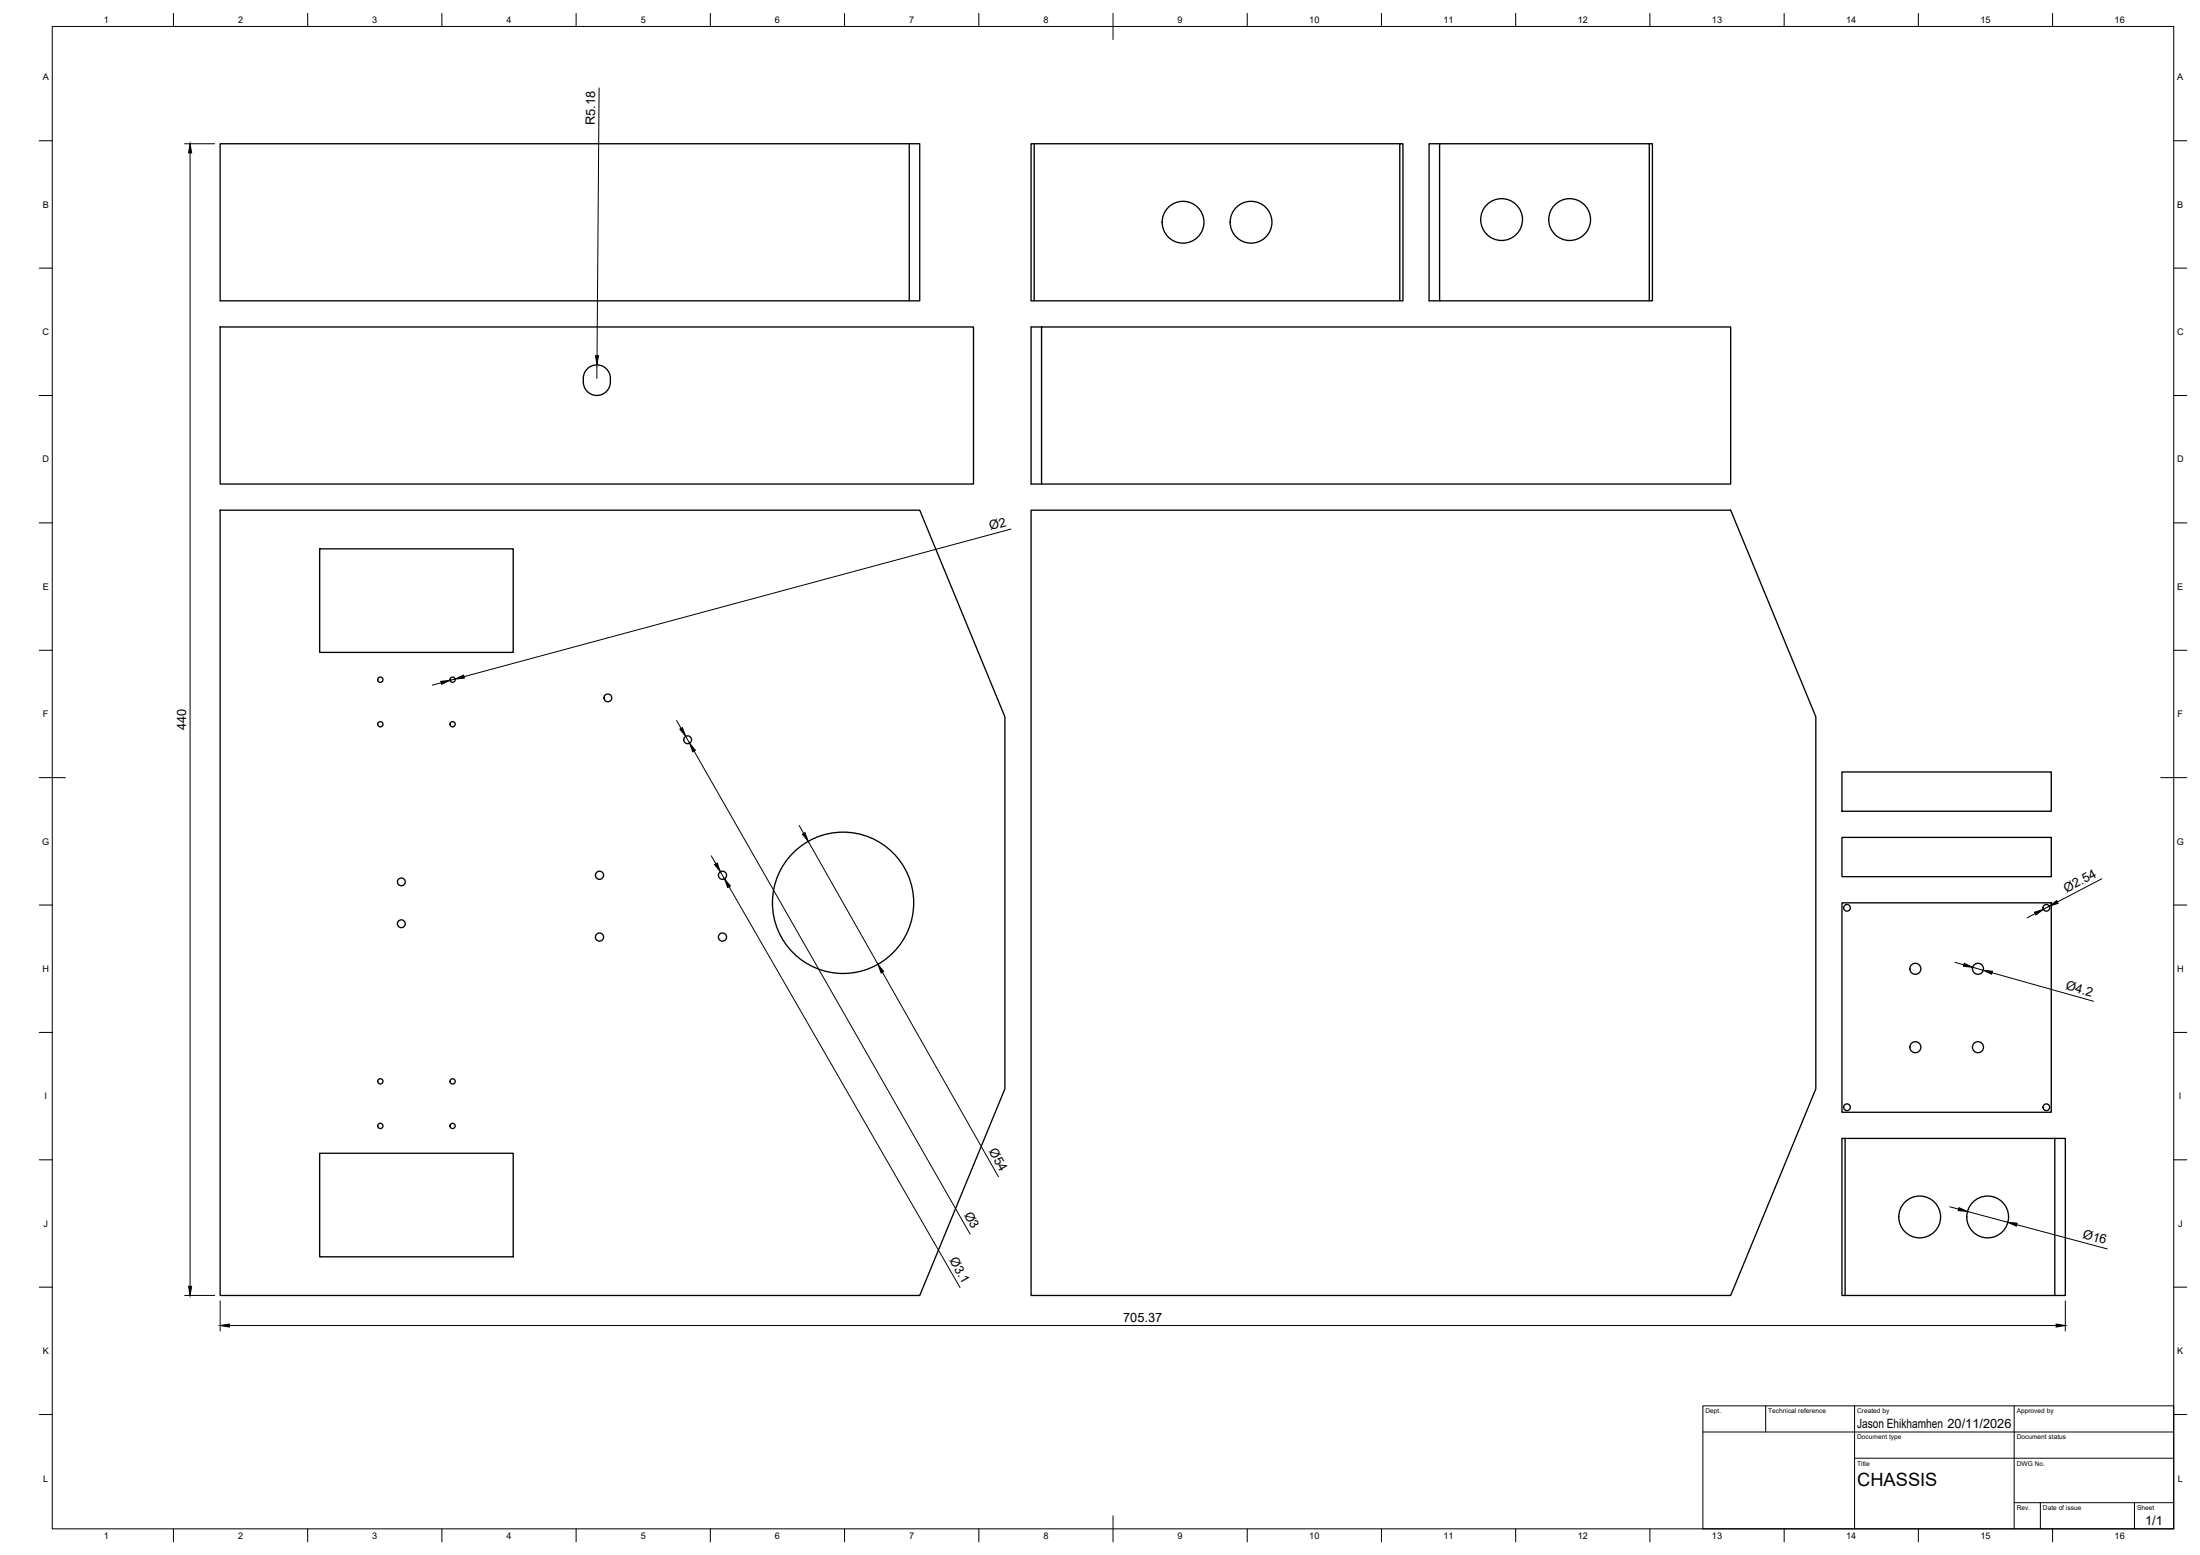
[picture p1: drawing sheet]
<svg xmlns="http://www.w3.org/2000/svg" width="841mm" height="594mm" viewBox="0 0 841 594" stroke-linecap="round" stroke-linejoin="round" font-family="sans-serif">
<!-- layer: Visible -->
<g fill="none" stroke="#000" stroke-width=".51">
<path d="M347.6 54.9h4v60h-4zM347.6 54.9h-263.4v60h263.4M395.4 54.9h-1.2v60h1.2v-60h139.7M535.1 54.9h1.2v60h-1.2zM550.3 54.9h80.2v60h-80.2zM550.3 54.9h-4v60h4M630.5 54.9h1.2v60h-1.2M395.4 114.9h139.7M84.2 124.9h288v60h-288zM398.2 124.9h263.4v60h-263.4zM398.2 124.9h-4v60h4M224.2 141.2a5.3 5.3 0 0 1 6.4-1.2 5.3 5.3 0 0 1 2.7 5.9 5.3 5.3 0 0 1-5.9 5.1 5.3 5.3 0 0 1-4.4-6.4 5.2 5.2 0 0 1 1.2-3.4z"/>
<path d="M84.2 194.9h267.4l32.6 78.9v142.2l-32.6 78.9h-267.4zM394.2 194.9h267.4l32.6 78.9v142.2l-32.6 78.9h-267.4zM122.2 209.7h74v39.6h-74zM704.2 294.9h80v15h-80zM704.2 319.9h80v15h-80zM704.2 344.9h80v80h-80zM704.2 434.9h1.2v60h-1.2zM705.4 434.9h80.1M785.5 434.9h4v60h-4zM122.2 440.6h74v39.6h-74zM705.4 494.9h80.1"/>
<circle cx="452.3" cy="84.9" r="8"/>
<circle cx="478.3" cy="84.9" r="8"/>
<circle cx="574" cy="83.9" r="8"/>
<circle cx="600" cy="83.9" r="8"/>
<circle cx="145.4" cy="259.7" r="1.01"/>
<circle cx="173" cy="259.7" r="1.01"/>
<circle cx="145.4" cy="276.7" r="1.01"/>
<circle cx="173" cy="276.7" r="1.01"/>
<circle cx="232.4" cy="266.6" r="1.49"/>
<circle cx="262.9" cy="282.6" r="1.49"/>
<circle cx="153.4" cy="336.9" r="1.49"/>
<circle cx="229.2" cy="334.4" r="1.56"/>
<circle cx="276.2" cy="334.4" r="1.56"/>
<circle cx="153.4" cy="352.9" r="1.49"/>
<circle cx="229.2" cy="358" r="1.56"/>
<circle cx="276.2" cy="358" r="1.56"/>
<circle cx="322.3" cy="344.9" r="27"/>
<circle cx="706.1" cy="346.8" r="1.28"/>
<circle cx="782.3" cy="346.8" r="1.28"/>
<circle cx="732.2" cy="370.1" r="2.11"/>
<circle cx="756.1" cy="370.1" r="2.11"/>
<circle cx="145.4" cy="413.1" r="1.01"/>
<circle cx="173" cy="413.1" r="1.01"/>
<circle cx="732.2" cy="400.1" r="2.11"/>
<circle cx="756.1" cy="400.1" r="2.11"/>
<circle cx="145.4" cy="430.2" r="1.01"/>
<circle cx="173" cy="430.2" r="1.01"/>
<circle cx="706.1" cy="423" r="1.28"/>
<circle cx="782.3" cy="423" r="1.28"/>
<circle cx="733.9" cy="464.9" r="8"/>
<circle cx="759.9" cy="464.9" r="8"/>
</g>
<!-- layer: BORDER -->
<g fill="none" stroke="#000" stroke-width=".38">
<path d="M20 10.1h811v574h-811zM66.3 5.1v5M117.6 5.1v5M168.9 5.1v5M220.2 5.1v5M271.5 5.1v5M322.9 5.1v5M374.2 5.1v5M425.5 5.1v10M476.8 5.1v5M528.1 5.1v5M579.4 5.1v5"/>
<path d="M630.7 5.1v5M682.1 5.1v5M733.4 5.1v5M784.7 5.1v5M15 53.8h5M831 53.8h5M15 102.4h5M831 102.4h5M15 151.1h5M831 151.1h5M15 199.8h5M831 199.8h5"/>
<path d="M15 248.4h5M831 248.4h5M15 297.1h10M826 297.1h10M15 345.8h5M831 345.8h5M15 394.4h5M831 394.4h5M15 443.1h5M831 443.1h5M15 491.8h5M831 491.8h5"/>
<path d="M15 540.4h5M831 540.4h5M425.5 579.1v10M66.3 584.1v5M117.6 584.1v5M168.9 584.1v5M220.2 584.1v5M271.5 584.1v5M322.9 584.1v5M374.2 584.1v5M476.8 584.1v5M528.1 584.1v5"/>
<path d="M579.4 584.1v5M630.7 584.1v5M682.1 584.1v5M733.4 584.1v5M784.7 584.1v5"/>
</g>
<!-- layer: TITLEBLOCK -->
<path d="M651 537.1h180v47h-180zM675 537.1v10M709 537.1v47M770 537.1v47M651 547.1h180M709 557.1h122M770 574.1h61M780 574.1v10M816 574.1v10" fill="none" stroke="#000" stroke-width=".38"/>
<!-- layer: FD_Dimensions -->
<g fill="none" stroke="#000" stroke-width=".38">
<path d="M229 33.6l-.8 102.3M70.6 54.9h11.5M72.7 58.4v433M228.2 139.4v5.2M386.4 202.1l-209 56.4M174 259.4l-2 .5M168.7 260.9l-3.4 .9M258.6 275.2l1.8 3.1M262.1 281.3l1.5 2.6M265.3 287l105.6 184.5M305.5 315.4l1.7 3M271.9 327l1.8 3"/>
<path d="M275.4 333.1l1.5 2.6M278.7 338.8l88.3 153.1M309 321.4l26.6 47M803.5 335.7l-17 8.9M778 349l-3.1 1.6M783.4 346.2l-2.2 1.2M337.3 371.4l44.4 78.2M747.4 367.7l3.3 .9M754.1 369.5l4 1.2M761.5 371.6l38.8 10.9M745.4 461l3.3 .9M752.1 462.8l15.5 4.2"/>
<path d="M771 467.9l34.6 9.3M70.6 494.9h11.5M84.2 497v11.5M789.5 497v11.5M87.7 506.4h698.3"/>
</g>
<g fill="#000" stroke="#000" stroke-width=".38">
<path d="M72.7 54.9l.6 3.5h-1.2zM227.6 135.9h1.2l-.6 3.5zM174 259.4l3.2-1.4 .3 1.1zM168.5 260.3l3.5-.4-3.2 1.5zM259.9 278.6l1-.6 1.2 3.3zM263.6 283.9l2.3 2.8-1.1 .5zM306.7 318.7l1-.6 1.3 3.3zM273.2 330.3l1-.6 1.2 3.4zM276.9 335.7l2.3 2.8-1 .6zM777.8 348.5l3.4-1.1-2.9 2.1zM783.4 346.2l2.8-2.1 .6 1zM335.6 368.4l2.2 2.8-1 .5z"/>
<path d="M750.9 368l3.2 1.5-3.5-.3zM758.1 370.7l3.6 .4-.3 1.1zM748.9 461.4l3.2 1.4-3.5-.3zM767.6 467l3.5 .3-.3 1.2zM72.1 491.4h1.2l-.6 3.5zM84.2 506.4l3.5-.6v1.2zM786 505.8l3.5 .6-3.5 .6z"/>
</g>
<text font-size="7" x="710" y="567.6">CHASSIS</text>
<g font-size="4.9">
<text x="227.5" y="47.8" transform="rotate(-90 227.5 47.8)">R5.18</text>
<text x="378.7" y="202.6" transform="rotate(-15 378.7 202.6)">Ø2</text>
<text x="71.2" y="278.9" transform="rotate(-90 71.2 278.9)">440</text>
<text x="790" y="341.1" transform="rotate(-28 790 341.1)">Ø2.54</text>
<text x="789.4" y="377.9" transform="rotate(16 789.4 377.9)">Ø4.2</text>
<text x="377.9" y="439.8" transform="rotate(61 377.9 439.8)">Ø54</text>
<text x="368.4" y="464.1" transform="rotate(60 368.4 464.1)">Ø3</text>
<text x="796" y="473" transform="rotate(15 796 473)">Ø16</text>
<text x="362.8" y="481.5" transform="rotate(60 362.8 481.5)">Ø3.1</text>
<text x="429.4" y="504.9">705.37</text>
<text x="710" y="545.6">Jason Ehikhamhen 20/11/2026</text>
<text x="820.1" y="582.7">1/1</text>
</g>
<g font-size="3.5">
<text x="39.7" y="8.9">1</text>
<text x="91" y="8.9">2</text>
<text x="142.3" y="8.8">3</text>
<text x="193.6" y="8.9">4</text>
<text x="244.9" y="8.8">5</text>
<text x="296.2" y="8.8">6</text>
<text x="347.6" y="8.8">7</text>
<text x="398.9" y="8.8">8</text>
<text x="450.2" y="8.8">9</text>
<text x="500.5" y="8.8">10</text>
<text x="551.8" y="8.9">11</text>
<text x="603.1" y="8.9">12</text>
<text x="654.5" y="8.8">13</text>
<text x="705.8" y="8.9">14</text>
<text x="757.1" y="8.8">15</text>
<text x="808.4" y="8.8">16</text>
<text x="16.3" y="30.7">A</text>
<text x="832.3" y="30.7">A</text>
<text x="16.3" y="79.3">B</text>
<text x="832.3" y="79.3">B</text>
<text x="16.2" y="128">C</text>
<text x="832.2" y="128">C</text>
<text x="16.2" y="176.7">D</text>
<text x="832.2" y="176.7">D</text>
<text x="16.3" y="225.4">E</text>
<text x="832.3" y="225.4">E</text>
<text x="16.4" y="274">F</text>
<text x="832.4" y="274">F</text>
<text x="16.1" y="322.7">G</text>
<text x="832.1" y="322.7">G</text>
<text x="16.2" y="371.3">H</text>
<text x="832.2" y="371.3">H</text>
<text x="17" y="420">I</text>
<text x="833" y="420">I</text>
<text x="16.6" y="468.7">J</text>
<text x="832.6" y="468.7">J</text>
<text x="16.3" y="517.3">K</text>
<text x="832.3" y="517.3">K</text>
<text x="16.5" y="566">L</text>
<text x="832.5" y="566">L</text>
<text x="39.7" y="587.8">1</text>
<text x="91" y="587.8">2</text>
<text x="142.3" y="587.8">3</text>
<text x="193.6" y="587.8">4</text>
<text x="244.9" y="587.8">5</text>
<text x="296.2" y="587.8">6</text>
<text x="347.6" y="587.8">7</text>
<text x="398.9" y="587.8">8</text>
<text x="450.2" y="587.8">9</text>
<text x="500.5" y="587.8">10</text>
<text x="551.8" y="587.8">11</text>
<text x="603.1" y="587.8">12</text>
<text x="654.5" y="587.8">13</text>
<text x="705.8" y="587.8">14</text>
<text x="757.1" y="587.8">15</text>
<text x="808.4" y="587.8">16</text>
</g>
<g font-size="2.5">
<text x="652" y="539.9">Dept.</text>
<text x="676" y="539.9">Technical reference</text>
<text x="710" y="539.9">Created by</text>
<text x="771" y="539.9">Approved by</text>
<text x="710" y="549.9">Document type</text>
<text x="771" y="549.9">Document status</text>
<text x="710" y="559.9">Title</text>
<text x="771" y="559.9">DWG No.</text>
<text x="771" y="576.9">Rev.</text>
<text x="781" y="576.9">Date of issue</text>
<text x="817" y="576.9">Sheet</text>
</g>
</svg>
